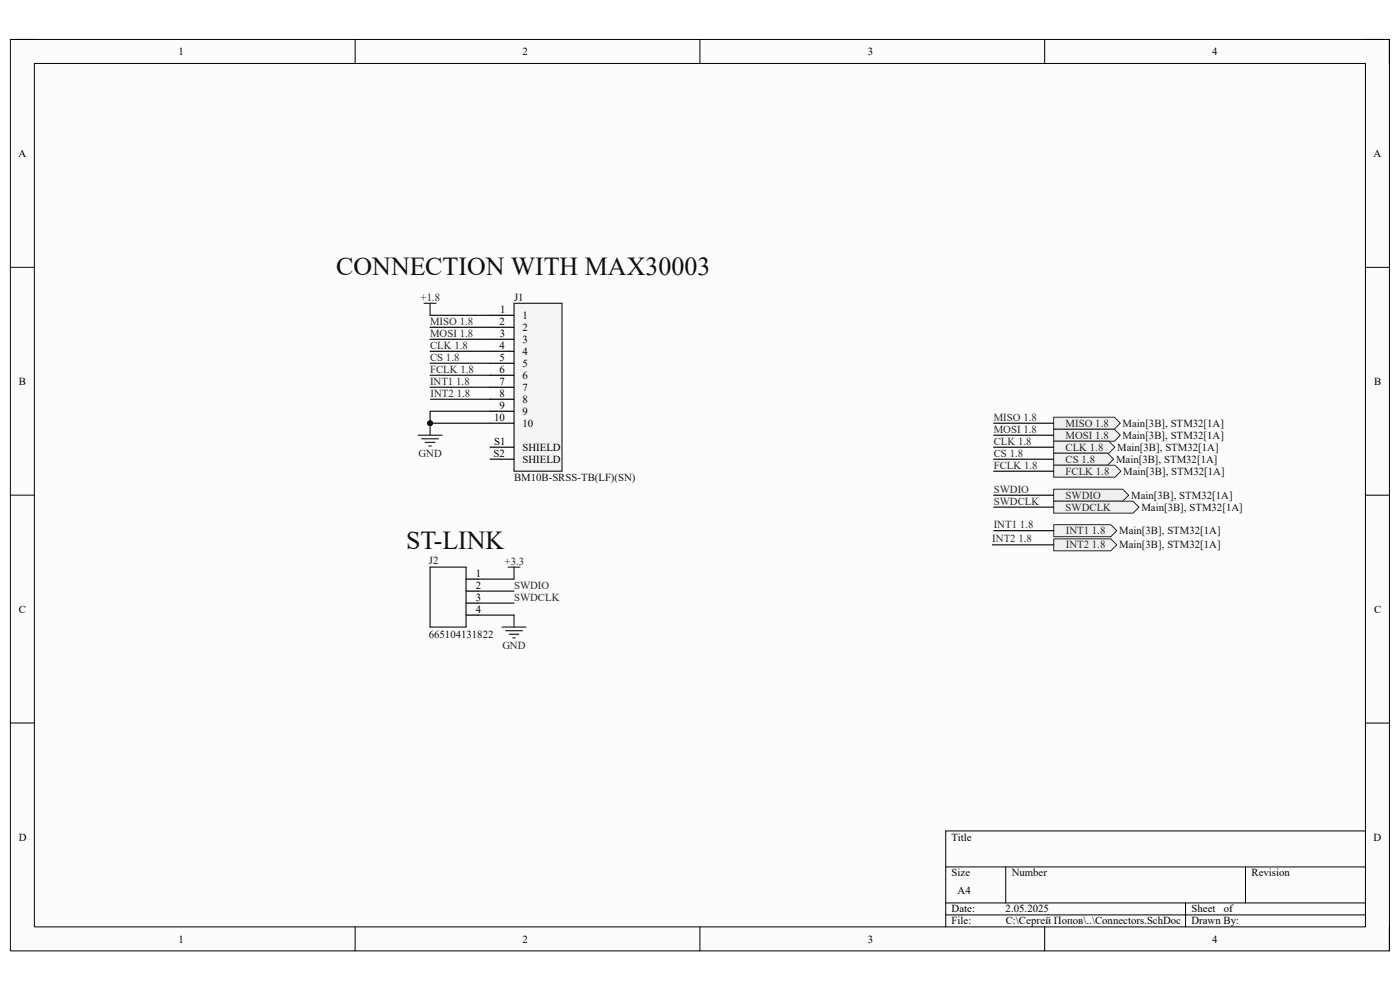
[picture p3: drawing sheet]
<svg xmlns="http://www.w3.org/2000/svg" width="297mm" height="210mm" viewBox="0 0 297 210" stroke-linecap="round" stroke-linejoin="round" font-family="sans-serif">
<path d="M2.2 8.4h292.6v193.3h-292.6z" fill-rule="evenodd" fill="#fcfcfc"/>
<path d="M2.2 8.4h292.6v193.3h-292.6z" fill="none" stroke="#000" stroke-width=".21"/>
<path d="M7.3 13.5h282.4v183.1h-282.4z" fill-rule="evenodd" fill="#fcfcfc"/>
<g fill="none" stroke="#000" stroke-width=".21">
<path d="M2.2 8.4h5.1M7.3 13.5h282.4v183.1h-282.4zM75.3 8.4v5.1M148.5 8.4v5.1M221.6 8.4v5.1M289.7 8.4h5.1v5.1M2.2 56.7h5.1M289.7 56.7h5.1M2.2 105h5.1M289.7 105.1h5.1M2.2 153.4h5.1M289.7 153.4h5.1"/>
<path d="M289.7 176.3h-89.1v20.3M75.3 196.6v5.1M148.5 196.6v5.1M200.6 183.9h89.1M200.6 191.5h89.1M200.6 194.1h89.1M213.4 183.9v7.6M221.6 196.6v5.1M251.5 191.5v5.1M264.2 183.9v7.6M294.8 196.6v5.1"/>
</g>
<path d="M106.5 133h5.1M107.3 133.8h3.5M107.8 120.3h2.5M108 134.6h2.1M108.8 135.3h.5M109.1 120.3v2.6M109.1 130.5v2.5" fill="none" stroke="#262626" stroke-width=".25"/>
<path d="M109.1 64.3h10.1v35.7h-10.1z" fill-rule="evenodd" fill="#f5f5f5"/>
<path d="M90 64.3h2.5M91.2 64.3v2.6M109.1 64.3h10.1v35.7h-10.1zM88.7 92.3h5.1M89.5 93.1h3.5M90.2 93.9h2.1M91 94.6h.5M91.2 89.8v2.5" fill="none" stroke="#262626" stroke-width=".25"/>
<path d="M104 66.9h5.1M104 69.4h5.1M104 72h5.1M104 74.5h5.1M104 77.1h5.1M104 79.6h5.1M104 82.1h5.1M104 84.7h5.1M104 87.2h5.1M104 89.8h5.1M104 94.9h5.1M104 97.4h5.1" fill="none" stroke="#000" stroke-width=".25"/>
<circle cx="91.2" cy="89.8" r=".51" fill="#0e0e0e"/>
<circle cx="91.2" cy="89.8" r=".51" fill="none" stroke="#0e0e0e" stroke-width=".21"/>
<path d="M223.5 88.5h12.9l1.3 1.3-1.3 1.3h-12.9z" fill-rule="evenodd" fill="#f0f0f0"/>
<path d="M223.5 88.5h12.9l1.3 1.3-1.3 1.3h-12.9z" fill="none" stroke="#262626" stroke-width=".21"/>
<path d="M223.5 91.1h12.9l1.3 1.2-1.3 1.3h-12.9z" fill-rule="evenodd" fill="#f0f0f0"/>
<path d="M223.5 91.1h12.9l1.3 1.2-1.3 1.3h-12.9z" fill="none" stroke="#262626" stroke-width=".21"/>
<path d="M223.5 93.6h11.8l1.2 1.3-1.2 1.2h-11.8z" fill-rule="evenodd" fill="#f0f0f0"/>
<path d="M223.5 93.6h11.8l1.2 1.3-1.2 1.2h-11.8z" fill="none" stroke="#262626" stroke-width=".21"/>
<path d="M223.5 96.1h11.5l1.3 1.3-1.3 1.3h-11.5z" fill-rule="evenodd" fill="#f0f0f0"/>
<path d="M223.5 96.1h11.5l1.3 1.3-1.3 1.3h-11.5z" fill="none" stroke="#262626" stroke-width=".21"/>
<path d="M223.5 98.7h13l1.3 1.3-1.3 1.2h-13z" fill-rule="evenodd" fill="#f0f0f0"/>
<path d="M223.5 98.7h13l1.3 1.3-1.3 1.2h-13z" fill="none" stroke="#262626" stroke-width=".21"/>
<path d="M223.6 111.3h12.1l1.2 1.3-1.2 1.3h-12.1z" fill-rule="evenodd" fill="#f0f0f0"/>
<path d="M223.6 111.3h12.1l1.2 1.3-1.2 1.3h-12.1z" fill="none" stroke="#262626" stroke-width=".21"/>
<path d="M223.5 103.8h14.7l1.3 1.3-1.3 1.2h-14.7z" fill-rule="evenodd" fill="#f0f0f0"/>
<path d="M223.5 103.8h14.7l1.3 1.3-1.3 1.2h-14.7z" fill="none" stroke="#262626" stroke-width=".21"/>
<path d="M223.5 106.3h16.9l1.2 1.3-1.2 1.3h-16.9z" fill-rule="evenodd" fill="#f0f0f0"/>
<path d="M223.5 106.3h16.9l1.2 1.3-1.2 1.3h-16.9z" fill="none" stroke="#262626" stroke-width=".21"/>
<g fill="none" stroke="#0e0e0e" stroke-width=".25">
<path d="M91.2 66.9h12.8M91.2 69.4h12.8M91.2 72h12.8M91.2 74.5h12.8M91.2 77.1h12.8M91.2 79.6h12.8M91.2 82.1h12.8M91.3 84.7h12.7M104 87.2h-12.8v2.6h12.8M210.8 89.8h12.7M210.8 92.3h12.7M210.8 94.9h12.7"/>
<path d="M210.8 97.4h12.7M210.8 100h12.7M210.8 105.1h12.7M210.8 107.6h12.7M210.8 112.6h12.8M101.4 122.9h7.7M101.4 125.4h7.7M101.4 127.9h7.7M101.4 130.5h7.7"/>
</g>
<circle cx="91.2" cy="89.8" r=".51" fill="#0e0e0e"/>
<circle cx="91.2" cy="89.8" r=".51" fill="none" stroke="#0e0e0e" stroke-width=".21"/>
<path d="M223.6 114.3h12.1l1.2 1.3-1.2 1.3h-12.1z" fill-rule="evenodd" fill="#f0f0f0"/>
<path d="M223.6 114.3h12.1l1.2 1.3-1.2 1.3h-12.1z" fill="none" stroke="#262626" stroke-width=".21"/>
<path d="M210.5 115.6h13.1" fill="none" stroke="#0e0e0e" stroke-width=".25"/>
<path d="M91.2 120.3h7.7v12.7h-7.7z" fill="none" stroke="#1c1c1c" stroke-width=".25"/>
<path d="M98.9 130.5h2.5M98.9 127.9h2.5M98.9 125.4h2.5M98.9 122.9h2.5" fill="none" stroke="#000" stroke-width=".25"/>
<g font-size="5.5" fill="#0e0e0e">
<text x="71.3" y="58.3">CONNECTION WITH MAX30003</text>
<text x="86.1" y="116.5">ST-LINK</text>
</g>
<g font-size="2.3">
<text x="37.9" y="11.7">1</text>
<text x="110.9" y="11.7">2</text>
<text x="184.1" y="11.7">3</text>
<text x="257.1" y="11.7">4</text>
<text x="3.9" y="33.3">A</text>
<text x="291.4" y="33.3">A</text>
<text x="106" y="68.9">2</text>
<text x="106" y="71.5">3</text>
<text x="106.1" y="66.4">1</text>
<text x="110.8" y="67.6">1</text>
<text x="110.8" y="70.2">2</text>
<text x="106" y="74">4</text>
<text x="106" y="76.5">5</text>
<text x="110.8" y="72.7">3</text>
<text x="110.8" y="75.3">4</text>
<text x="110.8" y="77.8">5</text>
<text x="4" y="81.6">B</text>
<text x="106" y="79.1">6</text>
<text x="106" y="81.6">7</text>
<text x="110.8" y="80.3">6</text>
<text x="110.8" y="82.9">7</text>
<text x="291.5" y="81.6">B</text>
<text x="104.8" y="89.3">10</text>
<text x="106" y="86.7">9</text>
<text x="106" y="84.2">8</text>
<text x="110.8" y="85.4">8</text>
<text x="110.8" y="88">9</text>
<text x="104.9" y="94.4">S1</text>
<text x="110.8" y="90.6">10</text>
<text x="110.8" y="95.6">SHIELD</text>
<text x="104.7" y="96.9">S2</text>
<text x="110.8" y="98.2">SHIELD</text>
<text x="100.9" y="124.9">2</text>
<text x="100.9" y="122.3">1</text>
<text x="4" y="130">C</text>
<text x="100.9" y="130">4</text>
<text x="100.9" y="127.4">3</text>
<text x="291.5" y="130">C</text>
<text x="4" y="178.3">D</text>
<text x="201.9" y="178.3">Title</text>
<text x="291.4" y="178.3">D</text>
<text x="201.9" y="185.9">Size</text>
<text x="214.6" y="185.9">Number</text>
<text x="265.5" y="185.9">Revision</text>
<text x="203.2" y="189.7">A4</text>
<text x="201.9" y="193.5">Date:</text>
<text x="201.9" y="196.1">File:</text>
<text x="213.3" y="193.5">2.05.2025</text>
<text x="213.4" y="196.1">C:\Сергей Попов\..\Connectors.SchDoc</text>
<text x="252.8" y="196.1">Drawn By:</text>
<text x="252.8" y="193.5">Sheet</text>
<text x="259.6" y="193.5">of</text>
<text x="37.9" y="199.9">1</text>
<text x="110.9" y="199.9">2</text>
<text x="184.1" y="199.9">3</text>
<text x="257.1" y="199.9">4</text>
</g>
<g font-size="2.3" fill="#262626">
<text x="89.2" y="63.8">+1.8</text>
<text x="91.2" y="68.9">MISO 1.8</text>
<text x="91.2" y="71.5">MOSI 1.8</text>
<text x="91.2" y="74">CLK 1.8</text>
<text x="91.2" y="76.5">CS 1.8</text>
<text x="91.2" y="79.1">FCLK 1.8</text>
<text x="91.2" y="81.6">INT1 1.8</text>
<text x="91.4" y="84.2">INT2 1.8</text>
<text x="210.8" y="89.3">MISO 1.8</text>
<text x="210.8" y="91.8">MOSI 1.8</text>
<text x="210.8" y="94.4">CLK 1.8</text>
<text x="226.1" y="90.6">MISO 1.8</text>
<text x="226.1" y="93.1">MOSI 1.8</text>
<text x="226.1" y="95.6">CLK 1.8</text>
<text x="88.8" y="96.9">GND</text>
<text x="210.8" y="96.9">CS 1.8</text>
<text x="210.8" y="99.4">FCLK 1.8</text>
<text x="226.1" y="98.2">CS 1.8</text>
<text x="226.1" y="100.7">FCLK 1.8</text>
<text x="210.8" y="104.5">SWDIO</text>
<text x="210.8" y="107.1">SWDCLK</text>
<text x="226.1" y="105.8">SWDIO</text>
<text x="210.8" y="112.1">INT1 1.8</text>
<text x="226.1" y="108.3">SWDCLK</text>
<text x="226.1" y="113.3">INT1 1.8</text>
<text x="107.1" y="119.8">+3.3</text>
<text x="210.5" y="115.1">INT2 1.8</text>
<text x="226.1" y="116.3">INT2 1.8</text>
<text x="109.1" y="124.9">SWDIO</text>
<text x="109.1" y="127.4">SWDCLK</text>
<text x="106.6" y="137.6">GND</text>
</g>
<g font-size="2.3" fill="#0e0e0e">
<text x="109.1" y="63.8">J1</text>
<text x="237" y="95.6">Main[3B], STM32[1A]</text>
<text x="238.2" y="90.6">Main[3B], STM32[1A]</text>
<text x="238.2" y="93.1">Main[3B], STM32[1A]</text>
<text x="109.1" y="102">BM10B-SRSS-TB(LF)(SN)</text>
<text x="236.8" y="98.2">Main[3B], STM32[1A]</text>
<text x="238.3" y="100.7">Main[3B], STM32[1A]</text>
<text x="240" y="105.8">Main[3B], STM32[1A]</text>
<text x="237.4" y="113.3">Main[3B], STM32[1A]</text>
<text x="242.1" y="108.3">Main[3B], STM32[1A]</text>
<text x="91" y="119.5">J2</text>
<text x="237.4" y="116.3">Main[3B], STM32[1A]</text>
<text x="91" y="135.3">665104131822</text>
</g>
</svg>
